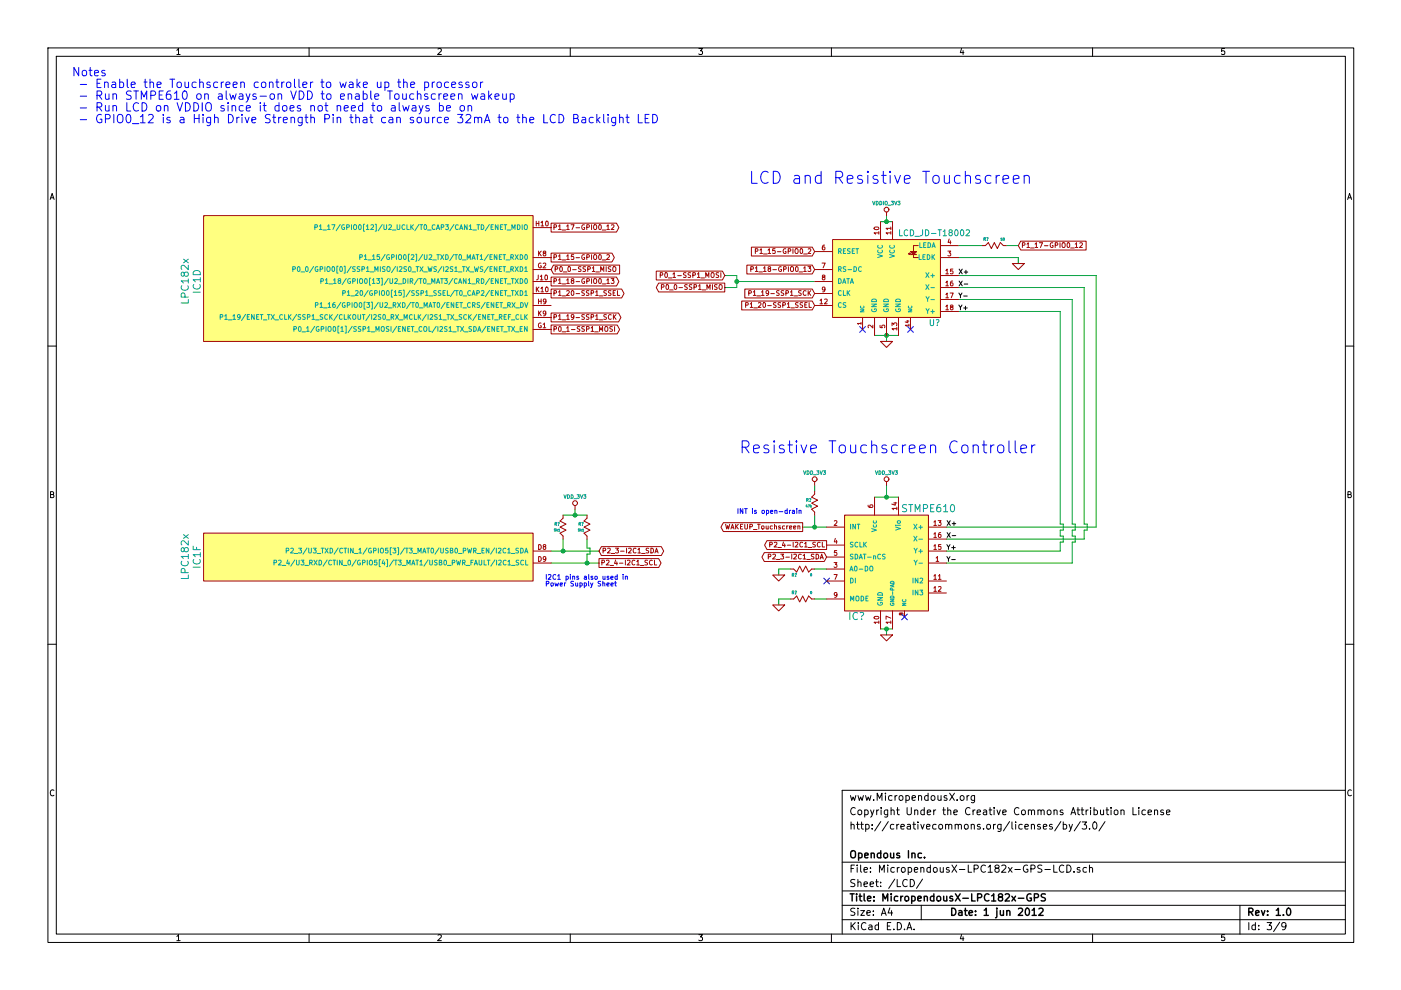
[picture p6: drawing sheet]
EESchema Schematic File Version 2  date 5/31/2012 10:34:44 PM
LIBS:power
LIBS:device
LIBS:transistors
LIBS:conn
LIBS:linear
LIBS:regul
LIBS:74xx
LIBS:cmos4000
LIBS:adc-dac
LIBS:memory
LIBS:xilinx
LIBS:special
LIBS:microcontrollers
LIBS:dsp
LIBS:microchip
LIBS:analog_switches
LIBS:motorola
LIBS:texas
LIBS:intel
LIBS:audio
LIBS:interface
LIBS:digital-audio
LIBS:philips
LIBS:display
LIBS:cypress
LIBS:siliconi
LIBS:opto
LIBS:atmel
LIBS:contrib
LIBS:valves
LIBS:opendous
LIBS:Opennect_Schematic_Symbols_Library
LIBS:MicropendousX-LPC182x-GPS-cache
EELAYER 25  0
EELAYER END
$Descr A4 11700 8267
encoding utf-8
Sheet 3 9
Title "MicropendousX-LPC182x-GPS"
Date "1 jun 2012"
Rev "1.0"
Comp "Opendous Inc."
Comment1 ""
Comment2 "http://creativecommons.org/licenses/by/3.0/"
Comment3 "Copyright Under the Creative Commons Attribution License"
Comment4 "www.MicropendousX.org"
$EndDescr
NoConn ~ 6900 4850
Text GLabel 6900 4650 0    40   BiDi ~ 0
P2_3-I2C1_SDA
Text GLabel 6900 4550 0    40   Output ~ 0
P2_4-I2C1_SCL
Wire Wire Line
	8000 2600 8850 2600
Wire Wire Line
	8000 2400 9050 2400
Wire Wire Line
	7900 4700 8950 4700
Wire Wire Line
	7900 4500 9050 4500
Wire Wire Line
	9150 4400 9150 2300
Wire Wire Line
	8950 4375 8950 2500
Wire Wire Line
	6800 2350 6150 2350
Connection ~ 4700 4600
Wire Wire Line
	4700 4500 4700 4600
Wire Wire Line
	4600 4600 5000 4600
Wire Wire Line
	8950 4700 8950 4525
Wire Wire Line
	8950 4525 8975 4525
Wire Wire Line
	8975 4525 8975 4475
Wire Wire Line
	8975 4475 8950 4475
Wire Wire Line
	8950 4475 8950 4425
Wire Wire Line
	8950 4425 8975 4425
Wire Wire Line
	8975 4425 8975 4375
Wire Wire Line
	8975 4375 8950 4375
Wire Wire Line
	6500 5050 6500 5000
Wire Wire Line
	6500 5000 6600 5000
Wire Wire Line
	6800 4300 6800 4400
Connection ~ 7400 4150
Wire Wire Line
	7400 4050 7400 4150
Connection ~ 7400 5250
Wire Wire Line
	7400 5300 7400 5250
Connection ~ 7400 2800
Wire Wire Line
	7400 2850 7400 2800
Wire Wire Line
	8400 2050 8500 2050
Wire Wire Line
	7350 1850 7450 1850
Connection ~ 6150 2350
Wire Wire Line
	6150 2400 6150 2300
Wire Wire Line
	6150 2400 6050 2400
Wire Wire Line
	6150 2300 6050 2300
Wire Wire Line
	7400 1800 7400 1850
Connection ~ 7400 1850
Wire Wire Line
	8000 2050 8200 2050
Wire Wire Line
	7300 2800 7500 2800
Wire Wire Line
	7350 5250 7450 5250
Wire Wire Line
	7300 4150 7500 4150
Wire Wire Line
	6800 4050 6800 4100
Wire Wire Line
	6700 4400 6900 4400
Connection ~ 6800 4400
Wire Wire Line
	6800 5000 6900 5000
Wire Wire Line
	6800 4750 6900 4750
Wire Wire Line
	6600 4750 6500 4750
Wire Wire Line
	6500 4750 6500 4800
Wire Wire Line
	9075 4375 9050 4375
Wire Wire Line
	9075 4375 9075 4425
Wire Wire Line
	9075 4425 9050 4425
Wire Wire Line
	9050 4425 9050 4500
Wire Wire Line
	8875 4375 8850 4375
Wire Wire Line
	8875 4375 8875 4425
Wire Wire Line
	8875 4425 8850 4425
Wire Wire Line
	8850 4425 8850 4475
Wire Wire Line
	8850 4475 8875 4475
Wire Wire Line
	8875 4475 8875 4525
Wire Wire Line
	8875 4525 8850 4525
Wire Wire Line
	8850 4525 8850 4600
Wire Wire Line
	8000 2150 8500 2150
Wire Wire Line
	8500 2150 8500 2200
Wire Wire Line
	4800 4300 4800 4250
Wire Wire Line
	4900 4300 4700 4300
Connection ~ 4800 4300
Wire Wire Line
	5000 4700 4600 4700
Wire Wire Line
	4900 4500 4900 4575
Wire Wire Line
	4900 4575 4925 4575
Wire Wire Line
	4925 4575 4925 4625
Wire Wire Line
	4925 4625 4900 4625
Wire Wire Line
	4900 4625 4900 4700
Connection ~ 4900 4700
Wire Wire Line
	8850 4375 8850 2600
Wire Wire Line
	9050 4375 9050 2400
Wire Wire Line
	9150 4400 7900 4400
Wire Wire Line
	8850 4600 7900 4600
Wire Wire Line
	9150 2300 8000 2300
Wire Wire Line
	8950 2500 8000 2500
Text Notes 8650 3800 2    100  ~ 0
Resistive Touchscreen Controller
Text Notes 6250 1550 0    100  ~ 0
LCD and Resistive Touchscreen
Text GLabel 6050 2400 0    40   Output ~ 0
P0_0-SSP1_MISO
Text GLabel 6800 2550 0    40   Input ~ 0
P1_20-SSP1_SSEL
Text GLabel 6800 2450 0    40   Input ~ 0
P1_19-SSP1_SCK
Text GLabel 6050 2300 0    40   Input ~ 0
P0_1-SSP1_MOSI
Text GLabel 8500 2050 2    40   Input ~ 0
P1_17-GPIO0_12
Text GLabel 6800 2100 0    40   Input ~ 0
P1_15-GPIO0_2
Text GLabel 6800 2250 0    40   Input ~ 0
P1_18-GPIO0_13
Text Notes 4550 4850 0    40   ~ 0
I2C1 pins also used in\nPower Supply Sheet
Text GLabel 5000 4700 2    40   Output ~ 0
P2_4-I2C1_SCL
Text GLabel 5000 4600 2    40   BiDi ~ 0
P2_3-I2C1_SDA
$Comp
L R_MINI R?
U 1 1
P 4900 4400
F 0 "R?" V 4925 4450 25  0000 C CNN
F 1 "5k1" V 4875 4450 20  0000 C CNN
	1    4900 4400
	0    -1   -1   0   
$EndComp
$Comp
L VDD_3V3 #PWR?
U 1 1
P 4800 4250
F 0 "#PWR?" H 4800 4350 30  0001 C CNN
F 1 "VDD_3V3" H 4800 4350 30  0000 C CNN
	1    4800 4250
	1    0    0    -1  
$EndComp
$Comp
L R_MINI R?
U 1 1
P 4700 4400
F 0 "R?" V 4725 4450 25  0000 C CNN
F 1 "5k1" V 4675 4450 20  0000 C CNN
	1    4700 4400
	0    -1   -1   0   
$EndComp
Text Label 8000 2300 0    40   ~ 0
X+
Text Label 8000 2400 0    40   ~ 0
X-
Text Label 8000 2600 0    40   ~ 0
Y+
Text Label 8000 2500 0    40   ~ 0
Y-
Text Label 7900 4700 0    40   ~ 0
Y-
Text Label 7900 4600 0    40   ~ 0
Y+
Text Label 7900 4500 0    40   ~ 0
X-
Text Label 7900 4400 0    40   ~ 0
X+
NoConn ~ 7600 2750
NoConn ~ 7200 2750
$Comp
L STMPE610 IC?
U 1 1
P 7400 4700
F 0 "IC?" H 7150 4250 60  0000 C CNN
F 1 "STMPE610" H 7750 5150 60  0000 C CNN
	1    7400 4700
	1    0    0    -1  
$EndComp
$Comp
L GND #PWR?
U 1 1
P 6500 4800
F 0 "#PWR?" H 6500 4800 30  0001 C CNN
F 1 "GND" H 6500 4730 30  0001 C CNN
	1    6500 4800
	-1   0    0    -1  
$EndComp
$Comp
L R_MINI R?
U 1 1
P 6700 4750
F 0 "R?" H 6630 4800 25  0000 C CNN
F 1 "0" H 6770 4800 20  0000 C CNN
	1    6700 4750
	1    0    0    1   
$EndComp
NoConn ~ 7550 5150
$Comp
L R_MINI R?
U 1 1
P 6700 5000
F 0 "R?" H 6630 5050 25  0000 C CNN
F 1 "0" H 6770 5050 20  0000 C CNN
	1    6700 5000
	1    0    0    -1  
$EndComp
$Comp
L GND #PWR?
U 1 1
P 6500 5050
F 0 "#PWR?" H 6500 5050 30  0001 C CNN
F 1 "GND" H 6500 4980 30  0001 C CNN
	1    6500 5050
	-1   0    0    -1  
$EndComp
Text Notes 6150 4300 0    40   ~ 0
INT is open-drain
$Comp
L R_MINI R?
U 1 1
P 6800 4200
F 0 "R?" V 6825 4250 25  0000 C CNN
F 1 "47k" V 6775 4250 20  0000 C CNN
	1    6800 4200
	0    -1   -1   0   
$EndComp
$Comp
L VDD_3V3 #PWR?
U 1 1
P 6800 4050
F 0 "#PWR?" H 6800 4150 30  0001 C CNN
F 1 "VDD_3V3" H 6800 4150 30  0000 C CNN
	1    6800 4050
	1    0    0    -1  
$EndComp
$Comp
L VDD_3V3 #PWR?
U 1 1
P 7400 4050
F 0 "#PWR?" H 7400 4150 30  0001 C CNN
F 1 "VDD_3V3" H 7400 4150 30  0000 C CNN
	1    7400 4050
	1    0    0    -1  
$EndComp
$Comp
L LCD_JD-T18002 U?
U 1 1
P 7400 2300
F 0 "U?" H 7800 1900 50  0000 C CNN
F 1 "LCD_JD-T18002" H 7800 2650 50  0000 C CNN
	1    7400 2300
	1    0    0    -1  
$EndComp
$Comp
L R_MINI R?
U 1 1
P 8300 2050
F 0 "R?" H 8230 2100 25  0000 C CNN
F 1 "50" H 8370 2100 20  0000 C CNN
	1    8300 2050
	1    0    0    -1  
$EndComp
$Comp
L GND #PWR?
U 1 1
P 8500 2200
F 0 "#PWR?" H 8500 2200 30  0001 C CNN
F 1 "GND" H 8500 2130 30  0001 C CNN
	1    8500 2200
	-1   0    0    -1  
$EndComp
$Comp
L VDDIO_3V3 #PWR?
U 1 1
P 7400 1800
F 0 "#PWR?" H 7400 1900 30  0001 C CNN
F 1 "VDDIO_3V3" H 7400 1900 30  0000 C CNN
	1    7400 1800
	1    0    0    -1  
$EndComp
Text Notes 600  650  0    70   ~ 0
Notes\n - Enable the Touchscreen controller to wake up the processor\n - Run STMPE610 on always-on VDD to enable Touchscreen wakeup\n - Run LCD on VDDIO since it does not need to always be on\n - GPIO0_12 is a High Drive Strength Pin that can source 32mA to the LCD Backlight LED
Text GLabel 6700 4400 0    40   Output ~ 0
WAKEUP_Touchscreen
$Comp
L LPC182X_TFBGA100 IC1
U 6 1
P 1700 4650
F 0 "IC1" V 1650 4650 60  0000 C CNN
F 1 "LPC182x" V 1550 4650 60  0000 C CNN
	6    1700 4650
	1    0    0    -1  
$EndComp
Text GLabel 4600 2350 2    40   Output ~ 0
P1_18-GPIO0_13
$Comp
L GND #PWR11
U 1 1
P 7400 5300
F 0 "#PWR11" H 7400 5300 30  0001 C CNN
F 1 "GND" H 7400 5230 30  0001 C CNN
	1    7400 5300
	-1   0    0    -1  
$EndComp
$Comp
L GND #PWR10
U 1 1
P 7400 2850
F 0 "#PWR10" H 7400 2850 30  0001 C CNN
F 1 "GND" H 7400 2780 30  0001 C CNN
	1    7400 2850
	1    0    0    -1  
$EndComp
Text GLabel 4600 2150 2    40   Output ~ 0
P1_15-GPIO0_2
Text GLabel 4600 1900 2    40   Output ~ 0
P1_17-GPIO0_12
Text GLabel 4600 2750 2    40   Output ~ 0
P0_1-SSP1_MOSI
Text GLabel 4600 2650 2    40   Output ~ 0
P1_19-SSP1_SCK
Text GLabel 4600 2450 2    40   Output ~ 0
P1_20-SSP1_SSEL
Text GLabel 4600 2250 2    40   Input ~ 0
P0_0-SSP1_MISO
$Comp
L LPC182X_TFBGA100 IC1
U 4 1
P 1700 2350
F 0 "IC1" V 1650 2350 60  0000 C CNN
F 1 "LPC182x" V 1550 2350 60  0000 C CNN
	4    1700 2350
	1    0    0    -1  
$EndComp
$EndSCHEMATC
